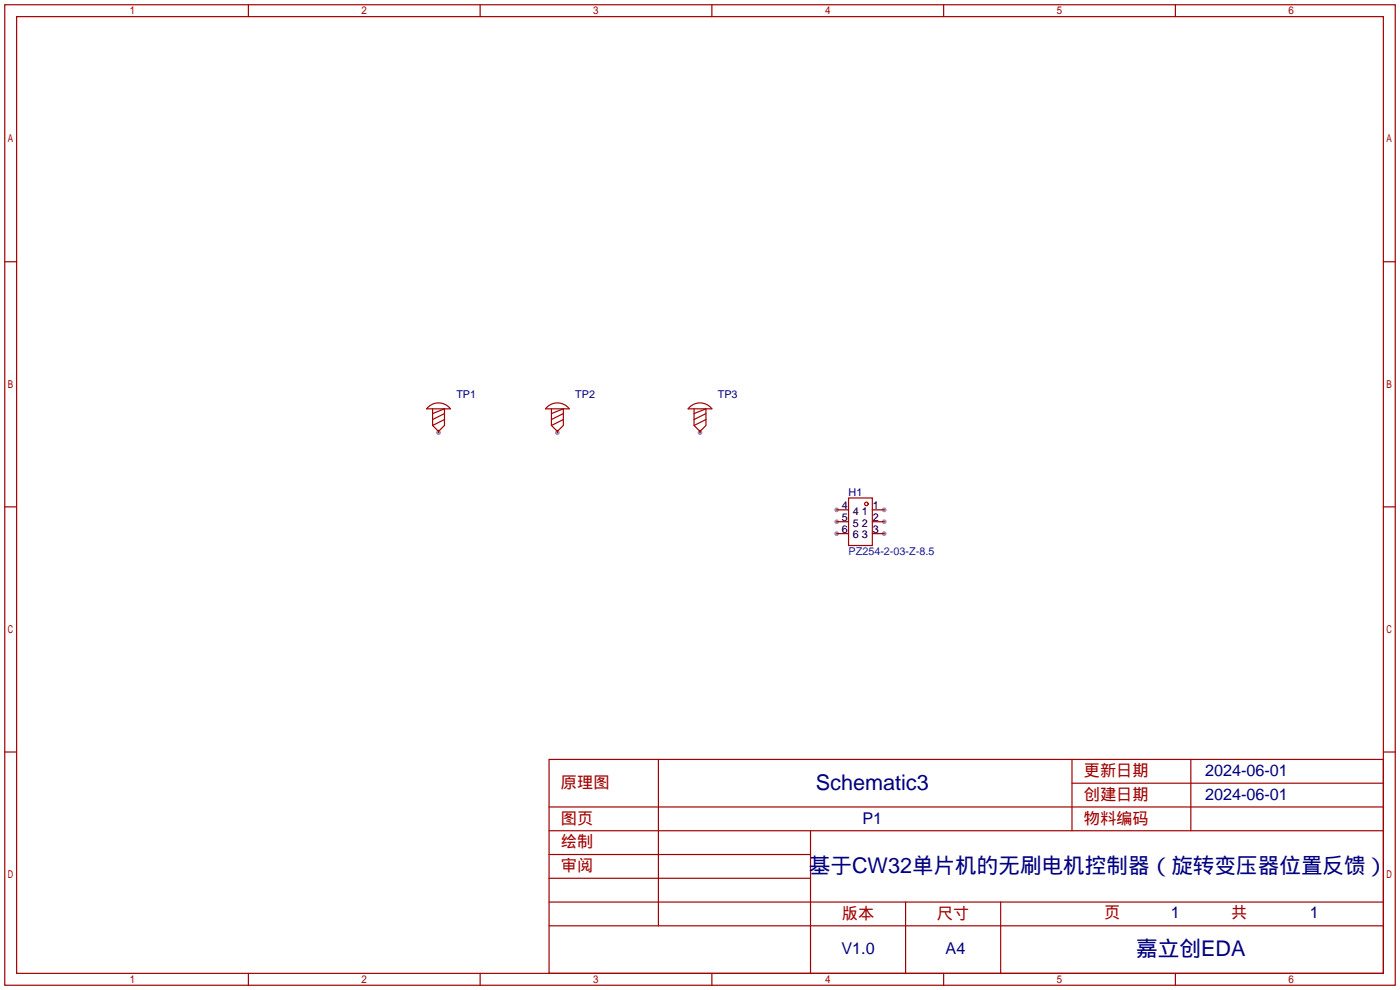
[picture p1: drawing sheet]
<svg xmlns="http://www.w3.org/2000/svg" width="299mm" height="212mm" viewBox="0 0 299 212" stroke-linecap="round" stroke-linejoin="round" font-family="sans-serif">
<g fill="#999">
<circle cx="93.7" cy="92.5" r=".51"/>
<circle cx="119.1" cy="92.5" r=".51"/>
<circle cx="149.6" cy="92.5" r=".51"/>
<circle cx="189" cy="109" r=".51"/>
<circle cx="178.8" cy="114" r=".51"/>
<circle cx="189" cy="114" r=".51"/>
<circle cx="178.8" cy="109" r=".51"/>
<circle cx="178.8" cy="111.5" r=".51"/>
<circle cx="189" cy="111.5" r=".51"/>
</g>
<g fill="none" stroke="#a10000" stroke-width=".25">
<path d="M1 1h297.2v209.6h-297.2zM3.6 3.6h292.1v204.4h-292.1zM53.1 1v2.6M102.6 1v2.6M152.1 1v2.6M201.7 1v2.6M251.2 1v2.6M1 55.9h2.6M295.7 55.9h2.5M91.6 86.9a3.2 3.2 0 0 1 4.7 .5h-5.1zM92.5 87.4v3.5l1.2 1.3 1.3-1.3v-3.5l-2.5 1M95 88.4l-2.5 1.3"/>
<path d="M95 89.7l-2.5 1.2M117 86.9a3.2 3.2 0 0 1 4.7 .5h-5.1zM117.9 87.4v3.5l1.2 1.3 1.3-1.3v-3.5l-2.5 1M120.4 88.4l-2.5 1.3M120.4 89.7l-2.5 1.2M147.5 86.9a3.2 3.2 0 0 1 4.6 .5h-5zM148.3 87.4v3.5l1.3 1.3 1.3-1.3v-3.5l-2.6 1M150.9 88.4l-2.6 1.3M150.9 89.7l-2.6 1.2M1 108.3h2.6M181.4 106.4h5v10.2h-5zM295.7 108.3h2.5"/>
<path d="M1 160.7h2.6M117.3 162.3h178.4v45.7h-178.4zM117.3 177.5h178.4M117.3 172.5h178.4M140.7 162.3v35.6M173.2 177.5v30.5M229.1 162.3v15.2M229.1 167.4h66.6M254.5 162.3v15.2M295.7 160.7h2.5M117.3 182.6h55.9M117.3 197.9h178.4"/>
<path d="M117.3 192.8h178.4M117.3 187.7h55.9M193.5 192.8v15.2M213.9 192.8v15.2M53.1 208v2.6M102.6 208v2.6M152.1 208v2.6M201.7 208v2.6M251.2 208v2.6"/>
<circle cx="185.2" cy="107.7" r=".38"/>
</g>
<path d="M93.7 91.9v.6M119.1 91.9v.6M149.6 91.9v.6M178.8 109h2.6M178.8 114h2.6M178.8 111.5h2.6M186.4 109h2.6M186.4 114h2.6M186.4 111.5h2.6" fill="none" stroke="#870000" stroke-width=".25"/>
<g font-size="4.6" fill="#000080">
<text x="174.4" y="168.8">Schematic3</text>
<text x="172.9" y="186.6">基于CW32单片机的无刷电机控制器（旋转变压器位置反馈）</text>
<text x="242.8" y="204.3">嘉立创EDA</text>
</g>
<g font-size="3.5" fill="#a00000">
<text x="231.6" y="165.9">更新日期</text>
<text x="119.9" y="168.4">原理图</text>
<text x="231.6" y="171">创建日期</text>
<text x="119.9" y="176">图页</text>
<text x="231.6" y="176">物料编码</text>
<text x="119.9" y="181.1">绘制</text>
<text x="119.9" y="186.2">审阅</text>
<text x="179.9" y="196.4">版本</text>
<text x="200.2" y="196.4">尺寸</text>
<text x="236" y="196.1">页</text>
<text x="263.1" y="196.1">共</text>
</g>
<g font-size="3.5" fill="#000080">
<text x="257.6" y="165.9">2024-06-01</text>
<text x="257.6" y="171">2024-06-01</text>
<text x="184.3" y="176">P1</text>
<text x="250.2" y="196.1">1</text>
<text x="280" y="196.1">1</text>
<text x="179.8" y="204">V1.0</text>
<text x="202.1" y="204">A4</text>
</g>
<g font-size="2.3" fill="#000080">
<text x="97.5" y="85.1">TP1</text>
<text x="122.9" y="85.1">TP2</text>
<text x="153.4" y="85.1">TP3</text>
<text x="181.4" y="106">H1</text>
</g>
<g font-size="2.3">
<text x="179.9" y="113.8">6</text>
<text x="179.9" y="108.7">4</text>
<text x="179.9" y="111.3">5</text>
<text x="182.3" y="110">4</text>
<text x="182.3" y="112.5">5</text>
<text x="184.2" y="110">1</text>
<text x="184.2" y="112.5">2</text>
<text x="186.6" y="108.7">1</text>
<text x="186.6" y="113.8">3</text>
<text x="186.6" y="111.3">2</text>
<text x="182.3" y="115.1">6</text>
<text x="184.2" y="115.1">3</text>
</g>
<text font-size="2.3" fill="#00f" x="181.4" y="118.7">PZ254-2-03-Z-8.5</text>
</svg>
